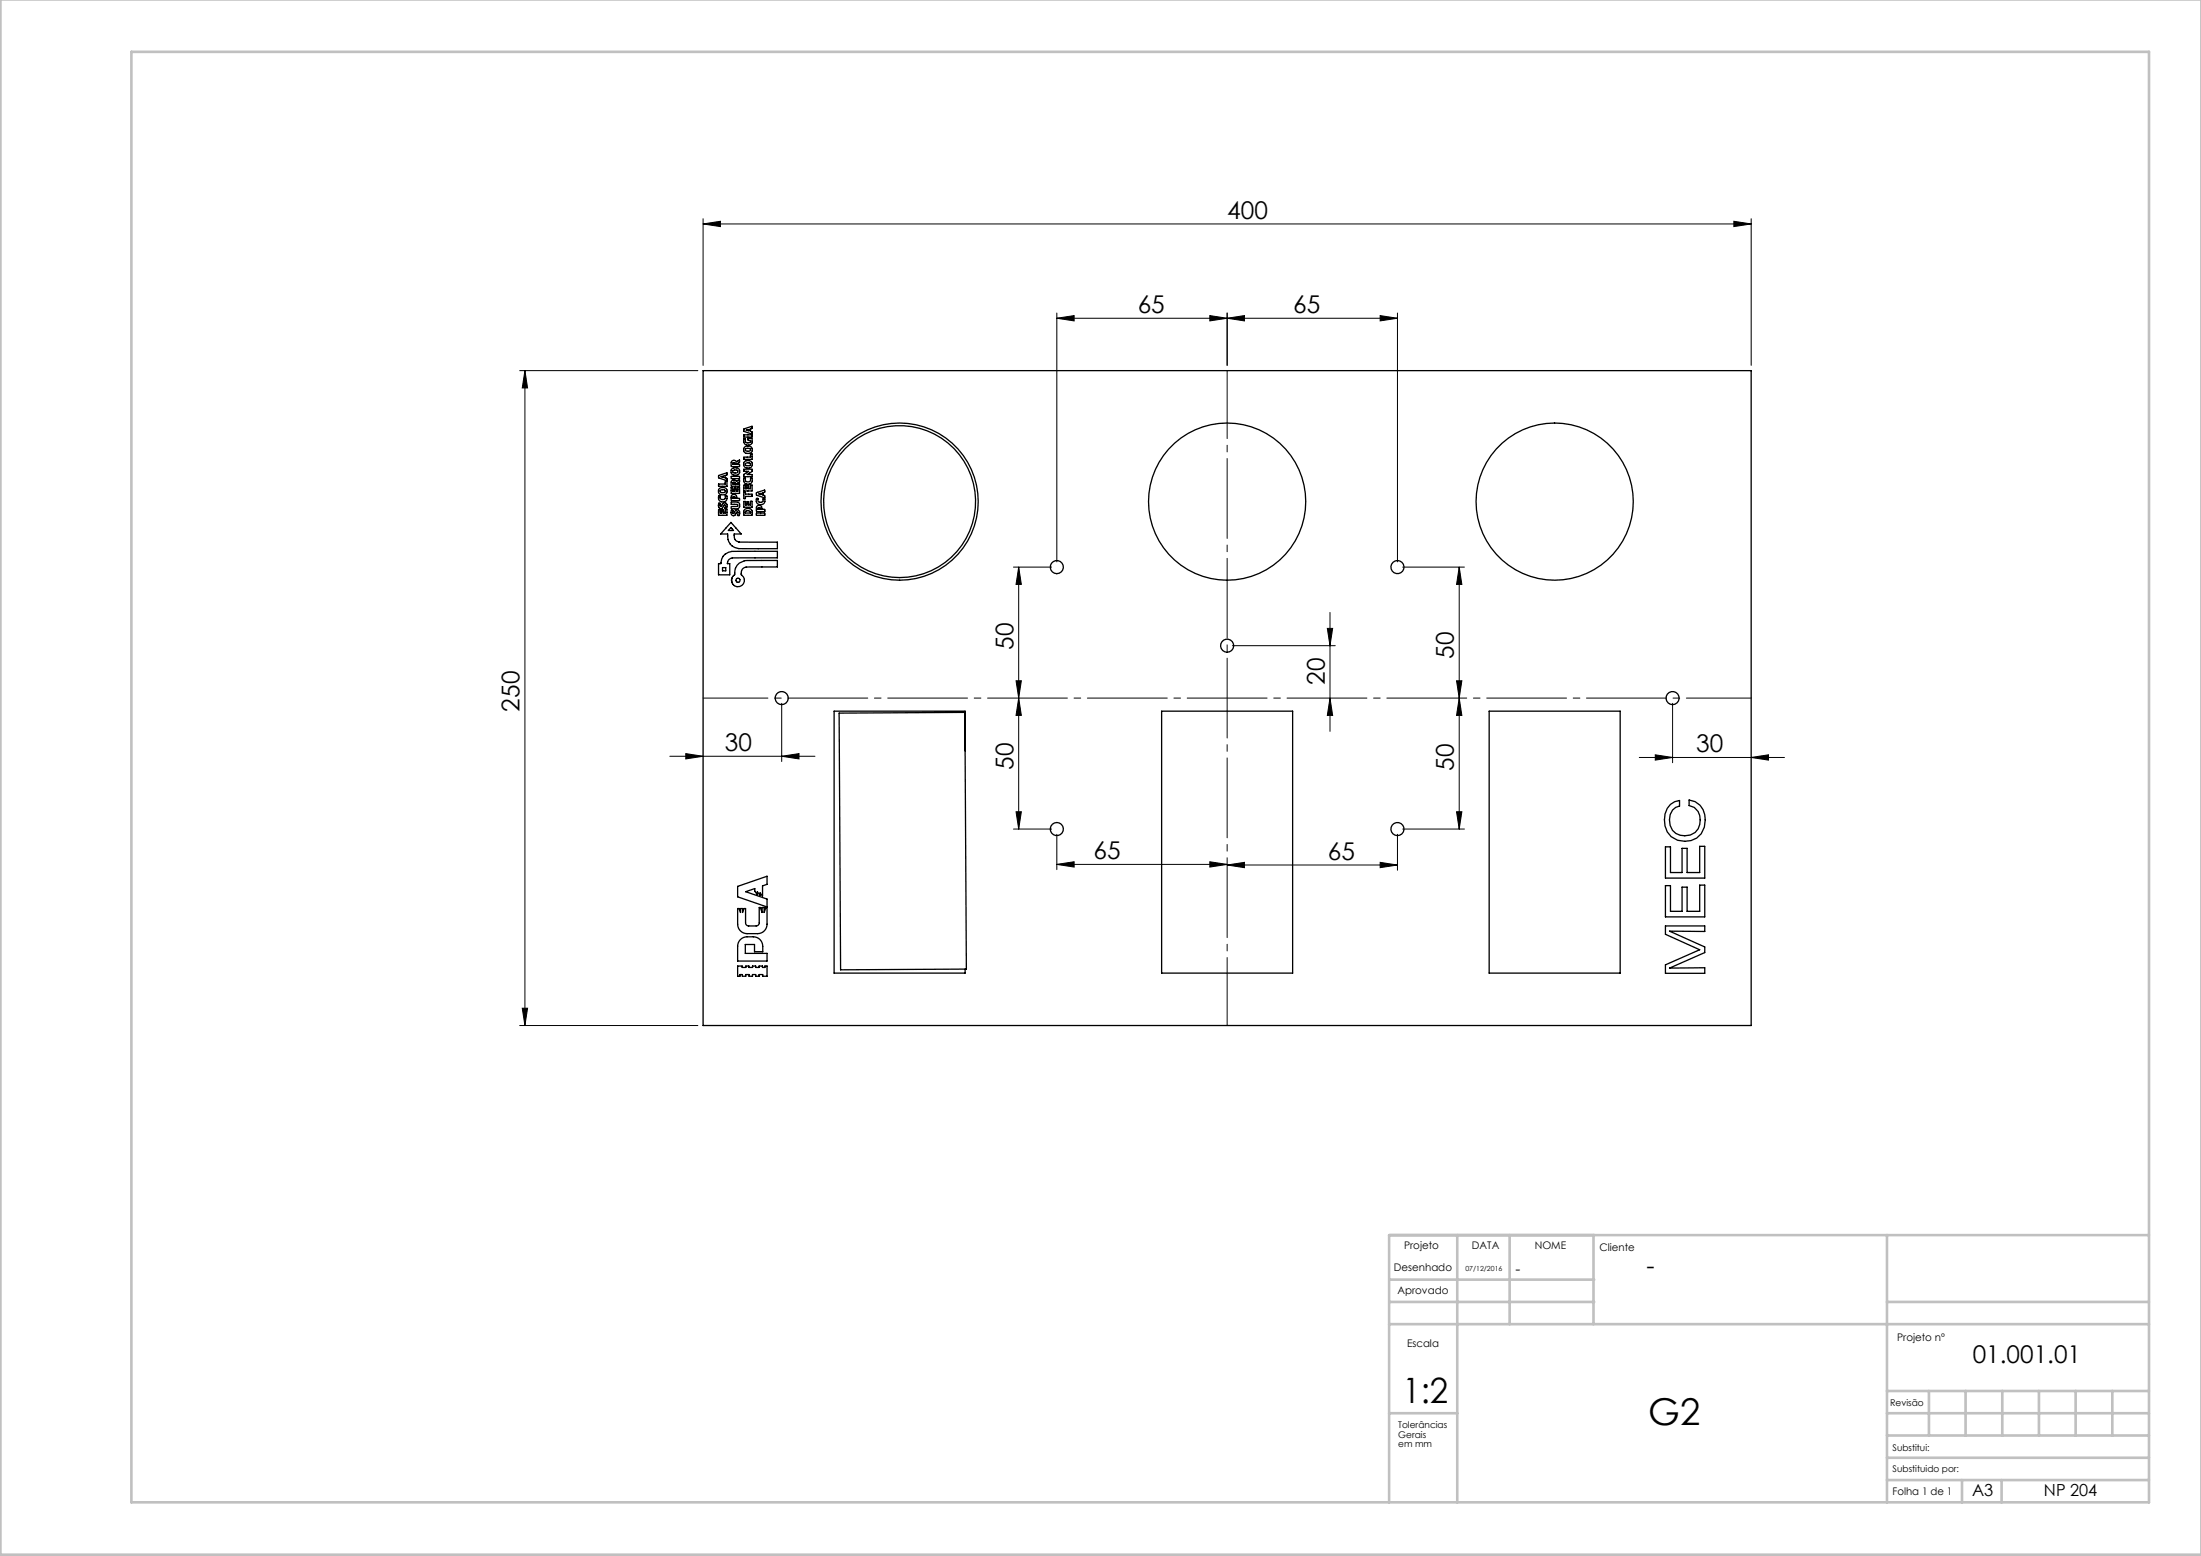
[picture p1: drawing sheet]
<svg xmlns="http://www.w3.org/2000/svg" width="420mm" height="297mm" viewBox="0 0 420 297" stroke-linecap="round" stroke-linejoin="round" font-family="sans-serif">
<g fill="none" stroke="#000" stroke-width=".19">
<path d="M134.2 42.7l3.3-.5v1.1zM134.2 41.7v28M134.2 42.7h200M201.7 59.7v47.5M234.2 59.7v10M266.7 59.7v47.5M330.9 42.2l3.3 .5-3.3 .6zM334.2 41.7v28M99.2 70.7h34M100.2 70.7l.5 3.3h-1zM100.2 70.7v125M201.7 60.7l3.3-.5v1.1z"/>
<path d="M201.7 60.7h65M230.9 60.2l3.3 .5-3.3 .6zM234.2 60.7l3.3-.5v1.1zM263.4 60.2l3.3 .5-3.3 .6zM193.4 108.2h7.3M194.4 108.2l.5 3.3h-1zM194.4 108.2v50M253.3 119.9h1l-.5 3.3zM253.8 116.9v22.7M267.7 108.2h11.7M278.4 108.2v50M278.4 108.2l.6 3.3h-1.1z"/>
<path d="M149.2 134.2v11.2M193.9 129.9h1l-.5 3.3zM194.4 133.2l.5 3.3h-1zM235.2 123.2h19.6M253.8 133.2l.5 3.3h-1zM277.9 129.9h1.1l-.6 3.3zM278.4 133.2l.6 3.3h-1.1zM319.2 134.2v11.4M127.8 144.4h27.7M130.9 143.8l3.3 .6-3.3 .5zM149.2 144.4l3.3-.6v1.1zM193.4 158.2h7.3"/>
<path d="M193.9 154.9h1l-.5 3.3zM201.7 159.2v6.8M266.7 159.2v6.9M267.7 158.2h11.7M277.9 154.9h1.1l-.6 3.3zM312.8 144.6h27.7M315.9 144.1l3.3 .5-3.3 .5zM334.2 144.6l3.3-.5v1zM201.7 165l3.3-.5v1zM201.7 165h32.5M230.9 164.5l3.3 .5-3.3 .5zM234.2 165.1l3.3-.5v1z"/>
<path d="M234.2 165.1h32.5M263.4 164.6l3.3 .5-3.3 .5zM99.2 195.7h34M99.7 192.4h1l-.5 3.3z"/>
</g>
<path d="M234.2 70.7v125" fill="none" stroke="#000" stroke-width=".19" stroke-dasharray="15.2 1.3 1.3 1.3" stroke-dashoffset="2.3"/>
<path d="M134.2 133.2h200" fill="none" stroke="#000" stroke-width=".19" stroke-dasharray="15.2 1.3 1.3 1.3" stroke-dashoffset="2.9"/>
<g fill="none" stroke="#c0c0c0" stroke-width=".5">
<path d="M.1 -.1v296.9h419.9M25.1 9.9h385v276.9h-385zM278.1 235.8v51M288.1 235.8v17M304.1 235.8v17M360.1 235.8v51M410.1 235.8h-145v51M265.1 252.8h145M265.2 248.5h39M265.2 244.3h39M360.1 248.5h50M265.1 269.8h13"/>
<path d="M360.1 269.8h50M360.1 274h50M360.1 278.3h50M360.1 265.5h50M368.1 265.5v8.5M375.1 265.5v8.5M382.1 265.5v8.5M389.1 265.5v8.5M396.1 265.5v8.5M403.1 265.5v8.5M360.1 282.5h50M374.4 282.5v4.3"/>
<path d="M381.9 282.5v4.3"/>
</g>
<g fill="#000">
<path d="M330.9 42.2l3.3 .5-3.3 .6zM134.2 42.7l3.3-.5v1.1zM149.2 144.4l3.3-.6v1.1zM130.9 143.8l3.3 .6-3.3 .5z"/>
<path d="M100.2 70.7l.5 3.3h-1zM99.7 192.4h1l-.5 3.3z"/>
<path d="M201.7 60.7l3.3-.5v1.1zM230.9 60.2l3.3 .5-3.3 .6zM201.7 165l3.3-.5v1zM230.9 164.5l3.3 .5-3.3 .5z"/>
<path d="M263.4 60.2l3.3 .5-3.3 .6zM234.2 60.7l3.3-.5v1.1zM263.4 164.6l3.3 .5-3.3 .5zM234.2 165.1l3.3-.5v1z"/>
<path d="M253.3 119.9h1l-.5 3.3zM253.8 133.2l.5 3.3h-1zM194.4 108.2l.5 3.3h-1zM193.9 129.9h1l-.5 3.3zM278.4 108.2l.6 3.3h-1.1zM277.9 129.9h1.1l-.6 3.3z"/>
<path d="M277.9 154.9h1.1l-.6 3.3zM278.4 133.2l.6 3.3h-1.1zM193.9 154.9h1l-.5 3.3zM194.4 133.2l.5 3.3h-1z"/>
<path d="M315.9 144.1l3.3 .5-3.3 .5zM334.2 144.6l3.3-.5v1z"/>
</g>
<g fill="none" stroke="#000" stroke-width=".25">
<path d="M134.2 70.7h200v125h-200zM137.1 97.3h.3v.6h.3l.1-.6h.2l.1 .6h.3v-.6l.3-.1v1.1l-1.6 .1zM137.1 90.8l1.6-.5v.3l-.3 .2v.4l.3 .1v.4l-1.5-.5zM137.1 92.4h1.3v-.6h.3v1h-1.6zM137.2 94.6a.21 .21 0 0 1 .3 .1 .21 .21 0 0 1-.1 .3 .55 .55 0 0 0 .7 .4 .55 .55 0 0 0 .3-.8h.3a.85 .85 0 0 1-.8 1.3 .85 .85 0 0 1-.7-1.3zM137.2 96l.3 .1-.1 .3a.17 .17 0 0 0 .1 .3 .17 .17 0 0 0 .2-.2 .55 .55 0 0 1 .7-.5 .55 .55 0 0 1 .3 .8l-.1 .3-.3-.1 .1-.4a.17 .17 0 0 0-.1-.2 .17 .17 0 0 0-.2 0 .56 .56 0 0 1-.7 .7 .56 .56 0 0 1-.3-.9zM137.2 93.3a.87 .87 0 0 1 1-.2 .87 .87 0 0 1 .5 .8 .82 .82 0 0 1-1.1 .6 .82 .82 0 0 1-.4-1.2zM137.5 93.6l.1-.1a.5 .5 0 0 1 .8 .3l-.2 .2h-.4a.28 .28 0 0 1-.3-.1 .28 .28 0 0 1 0-.3zM137.6 91l.4-.1v.2zM139.5 99.7l1.9 2.2h-1.3v.3a1.08 1.08 0 0 0 1 1.3h7.2v1.2h-6a3.1 3.1 0 0 1-3.2-1.3l-.2-1.5h-1.4zM139.5 93.1v1.1h1.6M139.5 95.8h1a.64 .64 0 0 1 .6 .6 .64 .64 0 0 1-.5 .7h-1.1v-.4h1.2l.1-.2-.1-.2h-1.2z"/>
<path d="M139.5 90.9h1.6v.4h-1.6zM139.5 93.1h.1M139.6 97.4h.3l-.1 .5 .2 .1a.7 .7 0 0 1 .9-.6 .7 .7 0 0 1 .1 1h-.3l.1-.5a.17 .17 0 0 0-.1-.2 .17 .17 0 0 0-.2 .2 .55 .55 0 0 1-.7 .5 .55 .55 0 0 1-.3-.8zM139.6 88.1a.61 .61 0 0 1 1 0l.5-.2a.54 .54 0 0 1-.5 .7h.5v.4h-1.5zM139.7 94.5a.56 .56 0 0 1 .7-.1 .56 .56 0 0 1 .2 .7h.5v.4h-1.5l-.1-.7zM139.7 91.7a.55 .55 0 0 1 .8 .2l.6-.3a.57 .57 0 0 1-.5 .7l.5 .1v.4h-1.5l-.1-.7zM139.7 89.4a.84 .84 0 0 1 1.1-.1 .84 .84 0 0 1 .3 1 .84 .84 0 0 1-1.1 .4 .84 .84 0 0 1-.4-1.1zM139.9 92.1a.26 .26 0 0 1 .3 0 .26 .26 0 0 1 .1 .3h-.5zM139.9 94.9a.23 .23 0 0 1 .3-.1 .23 .23 0 0 1 0 .3h-.4zM139.9 88.4l.3-.1 .1 .3h-.5zM139.9 89.8h.1a.49 .49 0 0 1 .5-.1 .49 .49 0 0 1 .3 .4l-.1 .1a.54 .54 0 0 1-.9-.3zM141.1 93.1h-.3v.6h-.3l-.1-.6h-.1h-.1l-.1 .6h-.3v-.6h-.3"/>
<path d="M141.1 93.1h.1M141.1 94.1v.1M141.1 93.1v1M141.9 93.9h.3l.1 .4h1.2v.4l-1.3 .1v.4h-.2zM141.9 92.6h.3v.7h.3l.1-.6 .1-.1 .1 .1 .1 .6h.3v-.7h.3v1.1h-1.6zM141.9 95.7h.3v.7h.3l.1-.6 .1-.1 .1 .1 .1 .6h.3v-.7h.3v1.1h-1.6zM141.9 89.6h1.6v.4l-.9 .6h.9v.4h-1.6l.1-.5 .8-.5h-.9zM141.9 83h1.6v.4h-1.5zM141.9 87.3l1.3-.1v-.6h.3v1.1h-1.6zM141.9 81.9l1.6-.5v.4l-.3 .1v.4l.3 .1v.4l-1.5-.5zM142 91.2l.2 .1a.54 .54 0 0 0 .6 .7 .54 .54 0 0 0 .5-.8h.2a.84 .84 0 0 1-.8 1.2 .84 .84 0 0 1-.7-1.2zM142 83.7l.3 .1a.52 .52 0 0 0 .3 .8 .52 .52 0 0 0 .6-.5l-.5-.1v-.3h.7a.86 .86 0 0 1-.6 1.3 .86 .86 0 0 1-.8-1.3z"/>
<path d="M142 85.4a.84 .84 0 0 1 1.1-.2 .84 .84 0 0 1 .4 1 .84 .84 0 0 1-1.2 .3 .84 .84 0 0 1-.3-1.1zM142.1 88.1a.84 .84 0 0 1 1.1-.1 .84 .84 0 0 1 .3 1 .83 .83 0 0 1-1.2 .3 .83 .83 0 0 1-.2-1.2zM142.2 97.2a.9 .9 0 0 1 1.1 .1 .9 .9 0 0 1 .2 1.1l-1.5-.1-.1-.7zM142.3 97.6a.58 .58 0 0 1 .9 .2v.1h-1zM142.3 85.7a.61 .61 0 0 1 .9 .1v.1a.61 .61 0 0 1-.9 .1zM142.3 88.4h.1a.52 .52 0 0 1 .8 .2l-.2 .3h-.6a.26 .26 0 0 1-.2-.2 .26 .26 0 0 1 .1-.3zM142.4 82.1l.4-.1 .1 .2zM144.3 98l1.6-.1v.4l-1.5 .1zM144.3 94.1l1.6-.5v.3l-.3 .2v.4l.3 .1v.4l-1.5-.5zM144.4 95.1h.2a.55 .55 0 0 0 .5 .8 .55 .55 0 0 0 .5-.8h.3a.85 .85 0 0 1-.8 1.3 .85 .85 0 0 1-.7-1.3zM144.4 96.6a.57 .57 0 0 1 .8-.1 .57 .57 0 0 1 .2 .7h.5v.5l-1.5-.1zM144.7 96.9a.25 .25 0 0 1 .3 0 .25 .25 0 0 1 .1 .3h-.5z"/>
<path d="M144.8 94.3l.4-.1v.2zM137.9 108.3h.6v.7h-.6zM138.2 105.9a3 3 0 0 1 2.7-.7h7.4v1.3h-7.3a2.32 2.32 0 0 0-1.9 .3l-.3 .8h.4v2.1h-2.1v-2.1l.5-.1a2.28 2.28 0 0 1 .6-1.6zM139.5 100.7l.5 .6h-1zM141.1 107.5l1.1-.5h6.1v1.2h-5.1a1.32 1.32 0 0 0-1.7 1l-.1 .5a1.23 1.23 0 0 1 .4 1.9 1.23 1.23 0 0 1-1.9 0 1.23 1.23 0 0 1 .3-1.9 2.51 2.51 0 0 1 .9-2.2zM160.1 136.1l24-.1 .3 49-24 .1zM221.7 135.7h25v50h-25zM284.2 135.7h25v50h-25zM184.2 143.3v-7.6h-25v50h25v-.7M318.7 153.5l.9-.5 .9-.2v1.1a2.92 2.92 0 0 0-1.4 4.6 3 3 0 0 0 3.8 .7 3 3 0 0 0 1.4-3.5l-.3-.8-.7-.8-1-.3v-1.1a3.5 3.5 0 0 1 3.1 3.8 3.9 3.9 0 0 1-3.9 4.1 3.9 3.9 0 0 1-3.9-4.1l.1-1.1 .4-1.1zM140.8 173.4h.2l.3 .8v-.8h.4v.8l.3-.8h.3v2.7a.59 .59 0 0 0 .6 .6h1.4a.59 .59 0 0 0 .6-.6v-2.9h.2l.3 1v-1h.4v1l.4-1h.2v3.2a1.8 1.8 0 0 1-1.8 1.8h-2a1.8 1.8 0 0 1-1.8-1.8zM140.8 169.2l5.6-1.9v1.5l-.9 .3v1.9l-.5-.6v.5l-.5-.7v.6l-.5-.7v-.5l-1.7 .6 4.1 1.4v1.5l-5.6-1.9z"/>
<path d="M141.3 179.3l.3-.2a4 4 0 0 1 2.8-.2l.8 .7a2.87 2.87 0 0 1 .3 2.1h-1.5v-1.4h-1.8v1.7h4.2v1.4h-5.6v-3.1zM317.8 176.7h7.5v1.1l-6.7-.1 6.7 3v1.1l-6.7 3 6.7-.1v1.1h-7.5v-1.6l6.5-2.9-6.5-3zM317.8 161.6h1v4.9h2.2v-4.6h.9v4.6h2.4v-5h1v6.1h-7.5zM317.8 169h1v4.9h2.2v-4.6h.9v4.6h2.4v-5h1v6.1h-7.5zM140.8 184.4h.8v.3h.7v-.3h.6v.3h.7v-.3h.6v.3h.7v-.3h.6v.3h.5v-.3h.4v1.9h-.9v-.3h-.6v.3h-.7v-.3h-.6v.3h-.7v-.3h-.6v.3h-.6v-.3h-.5v.3h-.4z"/>
<circle cx="171.7" cy="95.7" r="15"/>
<circle cx="171.7" cy="95.7" r="14.5"/>
<circle cx="234.2" cy="95.7" r="15"/>
<circle cx="296.7" cy="95.7" r="15"/>
<circle cx="140.8" cy="110.8" r=".39"/>
<circle cx="201.7" cy="108.2" r="1.25"/>
<circle cx="266.7" cy="108.2" r="1.25"/>
<circle cx="149.2" cy="133.2" r="1.25"/>
<circle cx="234.2" cy="123.2" r="1.25"/>
<circle cx="319.2" cy="133.2" r="1.25"/>
<circle cx="201.7" cy="158.2" r="1.25"/>
<circle cx="266.7" cy="158.2" r="1.25"/>
</g>
<text font-size="7.1" x="314.5" y="271.9">G2</text>
<text font-size="6.7" x="267.6" y="267.8">1:2</text>
<g font-size="4.7">
<text x="234.2" y="41.7">400</text>
<text x="217.1" y="59.7">65</text>
<text x="246.8" y="59.7">65</text>
<text x="193.4" y="124.1" transform="rotate(-90 193.4 124.1)">50</text>
<text x="277.4" y="125.7" transform="rotate(-90 277.4 125.7)">50</text>
<text x="252.8" y="130.7" transform="rotate(-90 252.8 130.7)">20</text>
<text x="99.2" y="135.8" transform="rotate(-90 99.2 135.8)">250</text>
<text x="138.3" y="143.3">30</text>
<text x="323.7" y="143.6">30</text>
<text x="193.4" y="146.9" transform="rotate(-90 193.4 146.9)">50</text>
<text x="277.4" y="147.2" transform="rotate(-90 277.4 147.2)">50</text>
<text x="208.7" y="164">65</text>
<text x="253.4" y="164.1">65</text>
<text x="314.2" y="243.2">-</text>
<text x="376.4" y="260.1">01.001.01</text>
</g>
<g font-size="3.2">
<text x="376.3" y="285.6">A3</text>
<text x="390" y="285.6">NP 204</text>
</g>
<text font-size="2.8" x="289.2" y="243.2">-</text>
<g font-size="2">
<text x="267.9" y="238.3">Projeto</text>
<text x="280.9" y="238.3">DATA</text>
<text x="292.9" y="238.3">NOME</text>
<text x="305.2" y="238.8">Cliente</text>
<text x="266" y="242.5">Desenhado</text>
<text x="266.7" y="247">Aprovado</text>
<text x="268.5" y="257">Escala</text>
<text x="362" y="255.9">Projeto nº</text>
<text x="361.1" y="285.3">Folha 1 de 1</text>
</g>
<g font-size="1.8">
<text x="360.7" y="268.3">Revisão</text>
<text x="266.8" y="272.7">Tolerâncias</text>
<text x="266.8" y="274.4">Gerais</text>
<text x="266.8" y="276.2">em mm</text>
<text x="361.1" y="276.9">Substitui:</text>
<text x="361.1" y="281">Substituido por:</text>
</g>
<text font-size="1.3" x="279.6" y="242.6">07/12/2016</text>
</svg>
